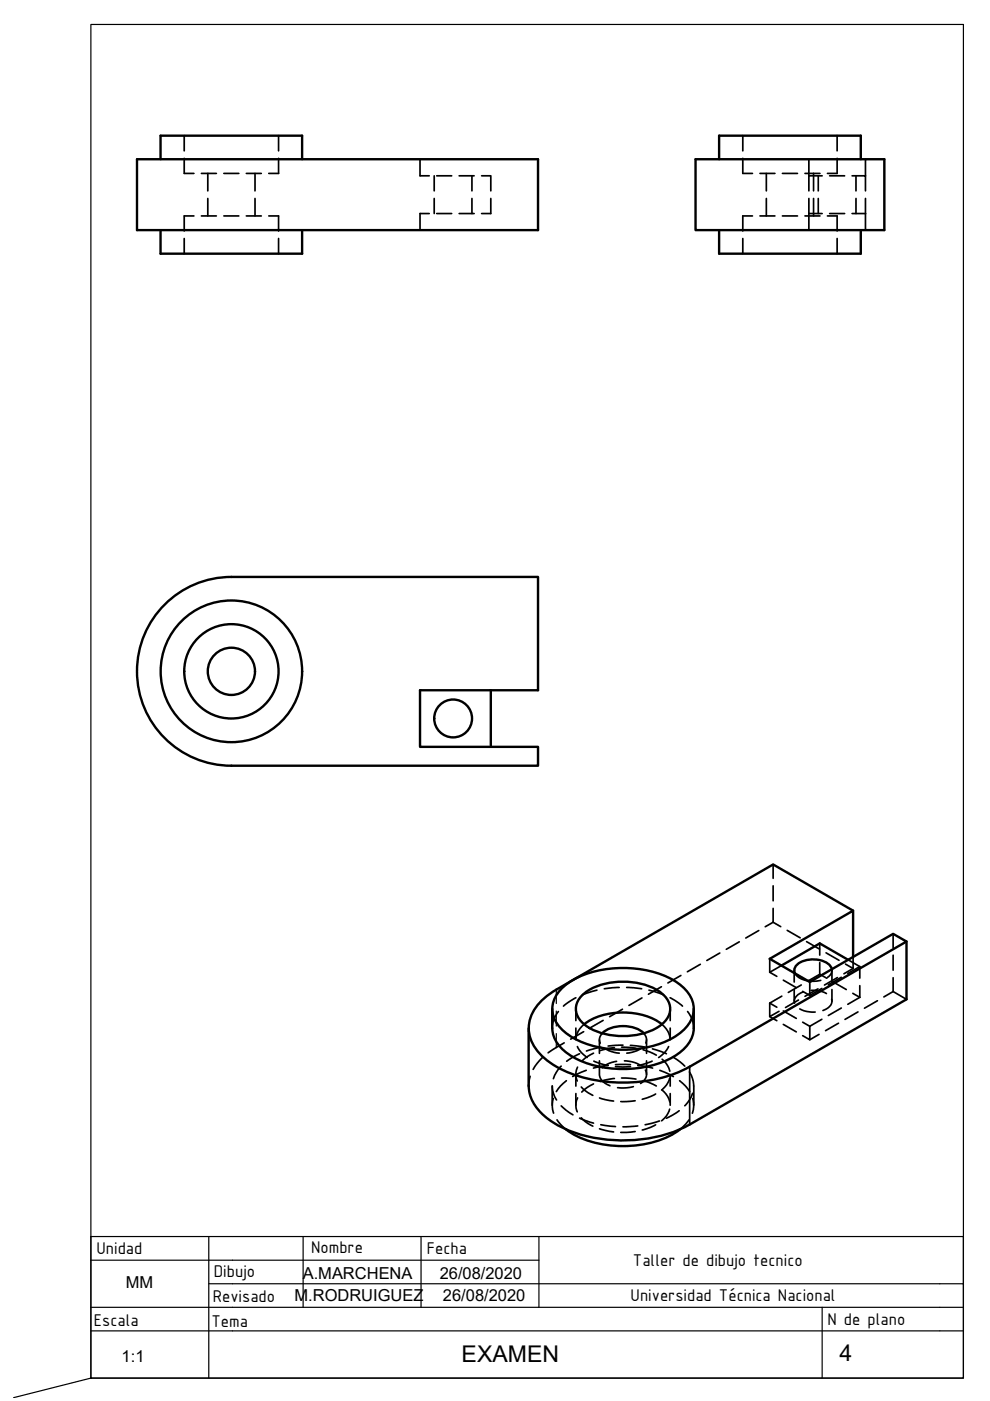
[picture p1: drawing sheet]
<svg xmlns="http://www.w3.org/2000/svg" width="210mm" height="297mm" viewBox="0 0 210 297" stroke-linecap="round" stroke-linejoin="round" font-family="sans-serif">
<!-- layer: MD_Oculto -->
<g fill="none" stroke="#000" stroke-width=".36">
<path d="M39.1 33.6v3.2h2M39.1 28.8v3.2M42.7 36.8h3.2M44.1 36.8v3.7M47.5 36.8h3.1M52.2 36.8h3.2M54.1 36.8v3.7M59.1 33.6v3.2h-2.1M59.1 28.8v3.2M89.1 33.8v3.5h1.9M92.1 37.3v3.2M92.6 37.3h3.2"/>
<path d="M97.4 37.3h3.1M100.1 37.3v3.2M102.1 37.3h2v3.2M157.5 33.6v3.2h2M157.5 28.8v3.2M161.1 36.8h3.2M162.5 36.8v3.7M165.9 36.8h3.2M170.7 36.8h3.1M171.5 37.3h2.8M171.5 33.8v6.7M172.5 36.8v3.7"/>
<path d="M173.5 37.3v3.2M175.9 37.3h3.2M177.5 33.6v3.2h-2.1M177.5 28.8v3.2M180.7 37.3h2.8v3.2M181.5 37.3v3.2M183.5 33.8v3.5M39.1 50.6v3.2M41.1 45.8h-2v3.2M42.7 45.8h3.2M44.1 42.1v3.7M47.5 45.8h3.1"/>
<path d="M52.2 45.8h3.2M54.1 42.1v3.7M57 45.8h2.1v3.2M59.1 50.6v3.2M91 45.3h-1.9v3.5M92.1 42.1v3.2M92.6 45.3h3.2M97.4 45.3h3.1M100.1 42.1v3.2M104.1 42.1v3.2h-2M157.5 50.6v3.2M159.5 45.8h-2v3.2"/>
<path d="M161.1 45.8h3.2M162.5 42.1v3.7M165.9 45.8h3.2M170.7 45.8h3.1M171.5 45.3h2.8M171.5 42.1v6.7M172.5 42.1v3.7M173.5 42.1v3.2M175.4 45.8h2.1v3.2M175.9 45.3h3.2M177.5 50.6v3.2M180.7 45.3h2.8"/>
<path d="M181.5 42.1v3.2M183.5 42.1v6.7M156.7 199.7l-2.7 1.6M160.9 197.3l-2.8 1.6M163.9 195.5l-1.7 1M163.9 195.5l1.6 1M163.9 183.3v2.9M163.9 187.8v3.2M163.9 192.6v2.9M166.9 197.3l2.8 1.5M171 199.6l2.8 1.6M189.4 198v2.9"/>
<path d="M118.4 214.5l-.6 .9a5.4 5.4 0 0 0-.7 2.6M122.1 211.5l-2.6 1.8M122.1 213.9v2.5M122.1 218v2.5M123.7 218.7l-2.7 1.6M123.8 217.2l-1.2 1.4-.4 1-.1 .7M126.6 209.9l-3.1 1M127.7 219.1l-.3 .3a1.71 1.71 0 0 0-.1 1.8M127.9 216.3l-2.8 1.6M131.3 209.4l-3.2 .2M132 214l-2.7 1.6M132.9 209.4l3.1 .2"/>
<path d="M136.1 211.6l-2.7 1.6M136.5 219.1l.3 .3a1.74 1.74 0 0 1 .1 1.7M137.6 209.9l3 1M140.2 209.2l-2.7 1.6M140.3 217.2l1.2 1.4 .5 1 .1 .8M142.1 211.5l2.6 1.8M142.1 213.9v2.5M142.1 218v2.5M144.4 206.8l-2.8 1.6M145.8 214.5l.6 .9a5.4 5.4 0 0 1 .7 2.6M148.5 204.4l-2.8 1.6M152.6 202.1l-2.7 1.5"/>
<path d="M163.2 212.7v2.8l2-1.1M163.2 206.1l1.5 .9M163.2 212.7l1.5 .9M163.2 203.3v2.8M163.2 215.5l1.5 .9M165.7 204.7l-2.5 1.4M165.8 211.2l-2.6 1.5M166.1 207.8l2.7 1.6M166.1 214.3l2.7 1.6M166.1 217.2l2.7 1.6M168.4 205.7v2.5M168.4 209.8v2.5"/>
<path d="M168.6 206.4l.8 .9 1.9 .7M169.3 212l-2.8 1.6M169.6 213.9l1.4 .5 1.8 .2M169.9 208.8l-2.8 1.6M170.2 210.2l1.5 .9M170.2 216.7l1.5 .9M170.3 210.3a2.21 2.21 0 0 0-1.8 2.4M171.7 217.6v2.9l-1.5-.9M171.7 208.2v2.9M172 210l1.8 .1 1.4 .6M173.4 209.7l-2.7 1.5M173.7 219.3l-2 1.2"/>
<path d="M173.8 206.6l1.5 .8M173.8 200v2.5M173.8 204.1v2.5M173.8 206.6l-2.5 1.4M174 207.9l-2 .1M174.3 209.6l-2.6 1.5M174.3 216.1l-2.6 1.5M175.1 202l2.8 1.6M176.3 211.9a1.94 1.94 0 0 1-1.5 2.2l-.3 .1M176.4 205.5l-.2 .9-.7 .8M176.4 205.7v2.5M176.4 209.8v2.5"/>
<path d="M176.7 208.2l2.7 1.6M177.6 207.3l-2.8 1.6M177.8 216.9l-2.8 1.6M178.4 207.2l-2.8 1.6M178.4 213.7l-2.8 1.6M179.3 204.4l1.6 .9M179.8 203.5l2.5 1.4M180.8 210.6l1.5 .9M180.9 202.9v2.4l-2 1.2M181.9 214.5l-2.7 1.6M182.3 204.9v2.5M182.3 209v2.5"/>
<path d="M182.3 204.9l-2.5 1.5M182.3 211.5l-2.5 1.4M186 212.2l-2.7 1.6M189.4 210.2l-2 1.2M189.4 210.2l2.8 1.7M189.4 202.5v3.2M189.4 207.3v2.9M112.4 228.2l-.3 2.1M115 224.3l-1.2 1.2-.8 1.2M117.3 232.9l-.2 1.7 .3 1.4M118 233.2l-.6-1.3-.3-1.6v4M118.1 237.4l.7 .9 1.2 1.1"/>
<path d="M119 234.5l1 .9 1.5 1M119 226l-1.1 1.4-.6 1.3M119.6 221.1l-3.4 2.1M120.1 229.1l-1.3 1.2-.9 1.1M122.1 227.8v2.5M122.1 231.9v2.4M122.4 221.9l.8 1.2 1.3 1.1M122.5 226.3h-.1a3.5 3.5 0 0 0 0 2.9M122.5 232.8h-.1a3.5 3.5 0 0 0 0 2.9M122.9 223.4l-2.8 1.6M122.9 237.1l2.9 1M123.2 230.5l.9 .8 1.6 .9"/>
<path d="M123.2 237l.9 .8 1.6 1M124.3 226.9l-2.9 1.3M125.8 223.3l-1.2 .7-1.3 1M125.8 229.8l-1.2 .7-1.3 1M125.9 225l3 .9M127.1 227.9a2.99 2.99 0 0 0 2.2 2.3M127.1 220.5v2.8M127.1 224.9v2.9M127.1 232.8l3 .6M127.1 239.3l3 .7M127.4 222l-3.1 .8M127.4 238.5l3.1 .4"/>
<path d="M128.3 222.3l1.3 .6 1.7 .4M128.9 225.9l-3.1 .6M130.3 222.1l-3 .6M130.3 228.7l-3 .6M130.5 226.1h3.2M130.5 225.7h3.2M130.7 225l-1.5 .4-1.5 1M131.8 222l3 .3M131.8 228.6l3 .2M132.1 221.6l-3.2 .2M132.4 224.9l1.6 .2 1.6 .7M133.7 221.6l3.1 .4"/>
<path d="M134.3 230.4l-1.3 .2h-2.1M134.7 233.4l-3.1 .2M134.7 239.9l-3.1 .2M135.2 238.7l-3.1 .2M135.3 225.9l3.1 .6M135.9 222.3l-1.4 .6-1.6 .4M136.3 222.6l2.9 1.1M136.3 229.1l2.9 1.2M136.8 226.9a2.01 2.01 0 0 1-1 2.8M137.1 220.5v2.8M137.1 224.9v2.9M138.3 225l-3.1 .9"/>
<path d="M138.3 222.4l3 1M139 231.9l-2.8 1.2M139 238.5l-1 .5-1.8 .6M139.8 237.7l-3 .8M139.9 226.9l2.9 1.4M140.4 224.6l1.1 1.3 .5 1.2M140.4 231.1l1.1 1.4 .5 1.1M141.8 221.9l-.9 1.2-1.3 1.1M142 228.6l-.7 1.4-1 1.1M142 235.2l-.1 .4a4.7 4.7 0 0 1-1.6 2M142.1 227.8v2.5M142.1 231.9v2.4"/>
<path d="M142.7 224.1l2.5 1.9M144 235.5l-2.7 1.6M144.1 229.1l1.2 1.2 .9 1.2M146.1 237.4l-1.9 2M146.2 227.3l.6 1.3 .3 1.3v4.4M146.8 231.8l-.6 1.3-1 1.3M146.9 232.9l.2 1.7-.3 1.4"/>
</g>
<!-- layer: MD_Visible -->
<g fill="none" stroke="#000" stroke-width=".51">
<path d="M29 33.8h85.1v15h-85.1zM34 33.8v-5h30.1v5M147.5 33.8h40v15h-40zM152.5 33.8v-5h30v5M34 48.8v5h30.1v-5M152.5 48.8v5h30v-5M49.1 122.3h65v24h-25v12h25v4h-65M49.1 122.3a20 20 0 0 0-20.1 20 20 20 0 0 0 20.1 20M104.1 146.3v12M180.9 193.1l-17-9.8-46 26.5M192.2 199.6v12.3l-46 26.5a31.4 31.4 0 0 1-27.5 .4 11.9 11.9 0 0 1-6.3-6.6l-.3-2v-12.2M117.1 213.9v4.1"/>
<path d="M117.1 218a6.9 6.9 0 0 0 3.3 5.4 22.9 22.9 0 0 0 19.7 1.9 11.1 11.1 0 0 0 6.6-5.3l.4-2M119.3 209.3a20.2 20.2 0 0 1 15.1-4 18 18 0 0 1 10.5 4 5.8 5.8 0 0 1 0 9.2 20.2 20.2 0 0 1-15.1 4 18 18 0 0 1-10.5-4 5.8 5.8 0 0 1 0-9.2zM123.3 211.2a12.9 12.9 0 0 1 10.1-3 10.7 10.7 0 0 1 8.1 3.7 3.9 3.9 0 0 1-1.4 5.4 15 15 0 0 1-16 0 3.9 3.9 0 0 1-.8-6.1zM123.9 217.2a15.1 15.1 0 0 1 14.2-1.4l2.2 1.4M127.7 219.1a7.1 7.1 0 0 1 8.8 0M147.1 213.9v4.1M171.3 208h.7M176.4 205.5a3.8 3.8 0 0 0-3.8-2.1 4.4 4.4 0 0 0-4 1.7l-.2 .8 .2 .5M179.8 203.5l-6-3.5-8.1 4.7M180.9 202.9v-9.8l-17.7 10.2 8.5 4.9 17.7-10.2 2.8 1.6-46 26.6a31.3 31.3 0 0 1-28.2-.1 10.9 10.9 0 0 1-5.8-7 8.7 8.7 0 0 1 4.4-8.4l1.4-.9M120 239.4a22 22 0 0 0 17.1 3.1l2.4-.6 2.1-.8 2.6-1.7"/>
<circle cx="49" cy="142.3" r="15"/>
<circle cx="49.1" cy="142.3" r="5"/>
<circle cx="49.1" cy="142.3" r="10"/>
<circle cx="96.1" cy="152.3" r="4"/>
</g>
<!-- layer: MD_Oculta fina -->
<path d="M117.9 209.8v3M117.9 214.4v3.2M117.9 219.1v3" fill="none" stroke="#000" stroke-width=".25"/>
<!-- layer: MD_Visible fina -->
<path d="M146.2 226.2v12.2" fill="none" stroke="#000" stroke-width=".36"/>
<!-- layer: CajetinAtributos -->
<path d="M19.3 267.2h95M19.3 277.2h180M44.3 272.2h155M44.3 262.2v30M64.3 262.2v15M89.3 262.2v15M114.3 262.2v15M199.3 262.2h-180v30l-16.4 4.1M19.3 282.2h180" fill="none" stroke="#000" stroke-width=".25"/>
<!-- layer: Cotas -->
<path d="M19.3 5.2h185v287h-185z" fill="none" stroke="#000" stroke-width=".25"/>
<!-- layer: CajetinLine -->
<path d="M174.3 277.2v15M199.3 272.2h5v20h-185M199.3 262.2h5v10M199.3 277.2h5M199.3 282.2h5" fill="none" stroke="#000" stroke-width=".25"/>
<g font-size="4.9">
<text x="97.9" y="288.8">EXAMEN</text>
<text x="178" y="288.5">4</text>
</g>
<g font-size="3.9">
<text x="20.5" y="265.8">Unidad</text>
<text x="66" y="265.6">Nombre</text>
<text x="90.5" y="265.9">Fecha</text>
<text x="134.2" y="268.4">Taller de dibujo tecnico</text>
<text x="45.3" y="270.7">Dibujo</text>
<text x="133.7" y="275.9">Universidad Técnica Nacional</text>
<text x="19.9" y="281.1">Escala</text>
<text x="44.8" y="281.3">Tema</text>
<text x="45.1" y="276.1">Revisado</text>
<text x="175.4" y="280.9">N de plano</text>
</g>
<g font-size="3.5">
<text x="26.7" y="273.2">MM</text>
<text x="62.4" y="275.8">M.RODRUIGUEZ</text>
<text x="64.2" y="271.1">A.MARCHENA</text>
<text x="93.2" y="271.1">26/08/2020</text>
<text x="93.9" y="275.9">26/08/2020</text>
<text x="25.8" y="288.8">1:1</text>
</g>
</svg>
